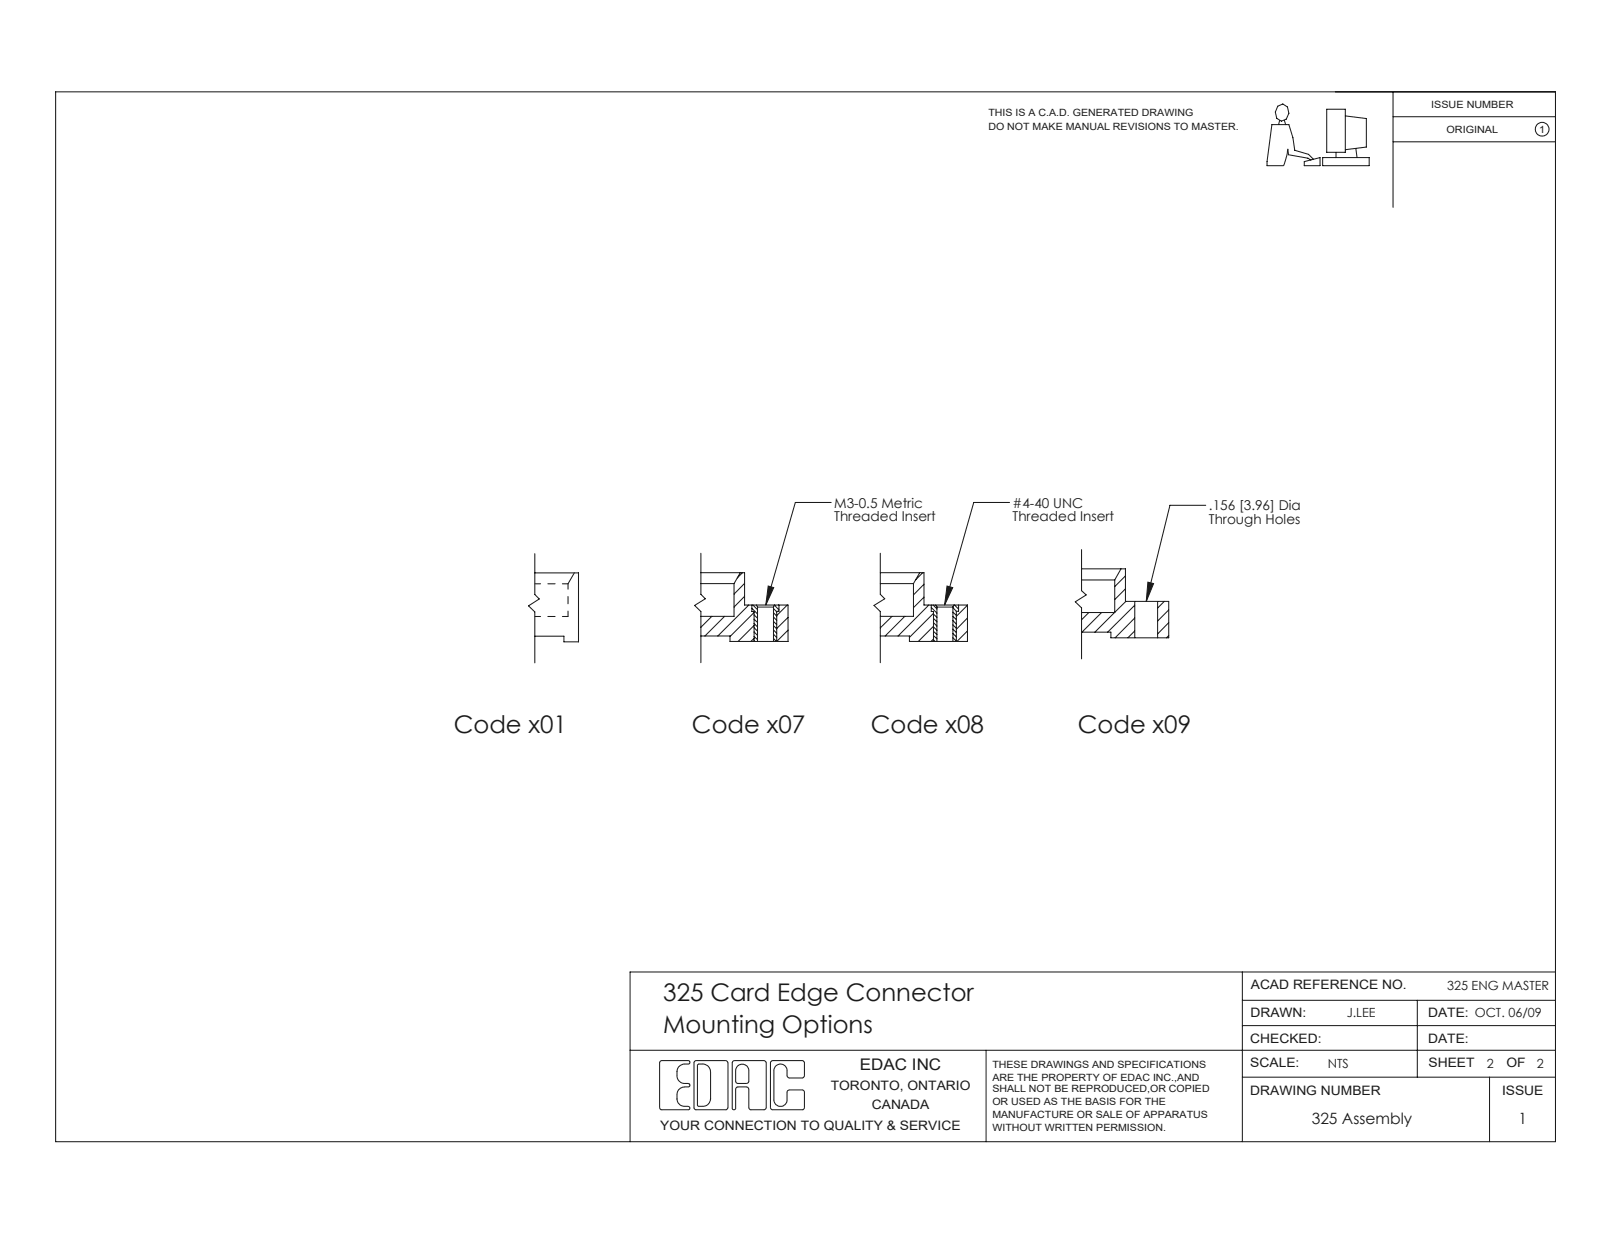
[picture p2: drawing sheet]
<svg xmlns="http://www.w3.org/2000/svg" width="279mm" height="216mm" viewBox="0 0 279 216" stroke-linecap="round" stroke-linejoin="round" font-family="sans-serif">
<g fill="none" stroke="#191924" stroke-width=".18">
<path d="M9.7 16h261.6v183.1h-261.6zM222.8 18.5l.9-.4 .8 .6 .3 1.1-.5 1-.8 .3-.8-.5-.3-1.1zM231.4 19h3.2v7.6h-3.2zM243 16v20.2M223.2 21.1l-.2 .6M224 21l.2 .7M227.5 28.2l2.7-.7v1.4h-2.7zM229.1 27.8l-.9-.9-2.4-.7-.3-2.2-.7-2.3h-3l-.8 7.2h2.9l.5-1.8 .2-1.1 .1 1 3.4 .6 .5 .3M230.7 27.5h8.1v1.4h-8.1zM233 26.6v.9M234.6 20.2l3.7 .5v4.9l-3.7 .5M236.5 25.9l.2 1.6"/>
<path d="M243 20.4h28.3M243 24.7h28.3M93.3 99.9h7.6v12h-2.5v-1h-5.1M93.3 96.6v7.1l.8 .8-1.9 1.2 1.1 1v8.9M122.2 99.9h7.7v5.6h7.5v6.4h-10.1v-1h-5.1M122.2 96.5v7.1l.8 .8-1.9 1.2 1.1 1v9M129.1 99.9l-1.1 1.9M129.5 99.9l-.9 .9M145 87.6h-6.3l-5.1 17.9M153.5 99.9h7.6v5.6h7.6v6.4h-10.1v-1h-5.1M153.5 96.5v7.1l.8 .8-1.9 1.2 1.1 1v9M160.4 99.9l-1.1 1.9"/>
<path d="M160.9 99.9l-1.2 1.2M176.1 87.6h-6.3l-5.1 17.9M188.6 99.2h7.7v5.7h7.5v6.3h-10.1v-1h-5.1M188.6 95.8v7.2l.8 .8-1.9 1.2 1.1 1v8.9M195.5 99.2l-1.1 1.9M210.3 88.1h-6.3l-4.1 16.8M122.2 101.8h5.8M124.1 107.5l-1.9 1.9M126.4 107.5l-3.5 3.4M128 101.8v5.7h-5.8M129.9 101.7l-1.9 1.9M129.9 104l-1.9 1.9"/>
<path d="M130.6 105.5l-5.4 5.4M131.1 105.5v1.1h.4v5.3M131.1 106.1l1 1M131.3 105.5l.8 .8M131.5 106.8l-4.2 4.2M131.5 109.1l-2.8 2.8M131.5 111.3l-.5 .6M131.5 111.7l.2 .2M131.5 111l.6 .5M131.5 110.2l.6 .6M131.5 109.5l.6 .6M131.5 108.7l.6 .6"/>
<path d="M131.5 108l.6 .5M131.5 107.2l.6 .6M131.9 105.5l.2 .4M132.1 105.9v6M132.1 105.9h2.8M134 102.2l.9 .3-1.3 3zM134.9 105.9v6M134.9 109.1l.6 .6M134.9 111.3l.5 .6M134.9 110.6l.6 .6M134.9 109.9l.6 .6M134.9 108.4l.6 .5"/>
<path d="M134.9 107.6l.6 .6M134.9 106.9l.6 .6M134.9 106.1l.6 .6M135.1 105.5l-.2 .4M135.1 105.6l.8 .8M135.8 105.5l.1 .1M135.9 105.5v1.1h-.4v5.3l1.9-2M137.3 105.5l-1.8 1.9M137.4 107.7l-1.9 1.9M153.5 101.8h5.8M155.6 107.5l-2.1 2M157.8 107.5l-3.4 3.4"/>
<path d="M159.3 101.8v5.7h-5.8M161.1 101.9l-1.8 1.9M161.1 104.1l-1.8 1.9M162 105.5l-5.4 5.4M162.4 105.5v1.1h.4v5.3M162.4 105.9l1 1M162.7 105.5l.7 .7M162.8 111.4l-.4 .5M162.8 107l-4.2 4.2M162.8 109.2l-2.6 2.7M162.8 111.6l.3 .3M162.8 110.8l.6 .6"/>
<path d="M162.8 110.1l.6 .6M162.8 109.3l.6 .6M162.8 108.6l.6 .6M162.8 107.8l.6 .6M162.8 107.1l.6 .6M163.2 105.5l.2 .4M163.4 105.9h2.8M163.4 105.9v6M165.2 102.2l1 .3-1.5 3zM166.2 105.9v6M166.2 109.7l.6 .6M166.2 109l.6 .6"/>
<path d="M166.2 111.2l.6 .6M166.2 110.5l.6 .6M166.2 108.2l.6 .6M166.2 107.5l.6 .6M166.2 106.8l.6 .5M166.2 106l.6 .6M166.4 105.5l-.2 .4M166.5 105.5l.7 .7M166.8 106.6v5.3M167.2 105.5v1.1h-.4M168.7 105.6l-1.9 1.9M168.7 107.8l-1.9 1.9"/>
<path d="M168.7 110l-1.8 1.9M188.6 101.1h5.8M189.9 106.8l-1.3 1.3M192.1 106.8l-3.4 3.4M194.4 106.8l-3.4 3.4M194.4 101.1v5.7h-5.8M196.3 100.4l-1.9 1.9M196.3 102.7l-1.9 1.9M196.4 104.9l-2 1.9M197.9 104.9v6.3M197.9 110l-1.2 1.2M197.9 105.6l-4.7 4.6"/>
<path d="M197.9 107.8l-3.4 3.4M200.2 101.5l1 .3-1.3 3.1zM201.9 104.9v6.3M203.1 104.9l-1.2 1.1M203.8 106.4l-1.9 1.9M203.8 108.6l-1.9 2M203.8 110.8l-.4 .4M216.7 178.9h54.6M216.7 174.4h54.6M216.7 169.5v29.6M247.2 174.4v13.5M271.3 169.5h-161.4v29.6"/>
<path d="M109.9 183.2h161.4M118.1 186.8v.8a1.32 1.32 0 0 0 1.4 1.3h.5a.3 .3 0 0 1 .3 .3 .3 .3 0 0 1-.3 .3h-.5a1.38 1.38 0 0 0-1.4 1.4v.8M118.1 186.9a1.32 1.32 0 0 1 1.4-1.3h.5a.3 .3 0 0 0 .3-.3 .3 .3 0 0 0-.3-.3h-4.6l-.3 .1-.1 8a.37 .37 0 0 0 .5 .4h4.5a.3 .3 0 0 0 .3-.3 .3 .3 0 0 0-.3-.3h-.5a1.32 1.32 0 0 1-1.4-1.3M121.2 185h5.4l.3 .1 .1 .3v7.7a.42 .42 0 0 1-.5 .4h-5a.37 .37 0 0 1-.5-.4v-7.9zM123.9 191.6a1.38 1.38 0 0 1-1.3 1.3h-.8l-.2-.2v-7l.2-.1h.8a1.38 1.38 0 0 1 1.3 1.3v4.8M127.8 185.1l.3-.1h5.2l.3 .3v8.1l-.2 .1h-2.6l-.1-.1-.1-3.5-.2-.3-.2-.1h-1.5l-.3 .2-.1 .2v3.4a.3 .3 0 0 1-.3 .2 .3 .3 0 0 1-.3-.2zM128.7 185.9a1.18 1.18 0 0 1 1.2-.2 1.18 1.18 0 0 1 .7 1l-.1 2.1-.3 .1h-1.5a.37 .37 0 0 1-.4-.4v-1.9zM134.4 185.1l.4-.1h5.1l.3 .1 .1 2.5-.2 .3-2.5 .1-.3-.4v-.9a1.15 1.15 0 0 0-1.2-1.1 1.15 1.15 0 0 0-1.1 1.1v5.1a1.15 1.15 0 0 0 1.1 1.1 1.15 1.15 0 0 0 1.2-1.1v-1.4l.1-.2 .2-.1h2.5l.2 .3v2.8l-.2 .3h-5.4l-.3-.1zM172 183.2v15.9M216.7 187.9h54.6M259.8 187.9v11.2"/>
<circle cx="269" cy="22.5" r="1.19"/>
</g>
<path d="M100.2 99.9l-1.1 1.9" fill="none" stroke="#191924" stroke-width=".18" stroke-dasharray="15.2 1.3 1.3 1.3"/>
<path d="M99.1 101.8v5.7M99.1 107.5h-5.8M99.1 101.8h-5.8" fill="none" stroke="#191924" stroke-width=".18" stroke-dasharray="15.2 1.3 1.3 1.3" stroke-dashoffset="14.3"/>
<path d="M200.2 101.5l1 .3-1.3 3.1zM134 102.2l.9 .3-1.3 3zM165.2 102.2l1 .3-1.5 3z" fill="#191924"/>
<g font-size="4.2" fill="#191924">
<text x="79.1" y="127.9">Code x01</text>
<text x="120.7" y="127.9">Code x07</text>
<text x="151.9" y="127.9">Code x08</text>
<text x="188" y="127.9">Code x09</text>
<text x="115.7" y="174.7">325 Card Edge Connector</text>
<text x="115.7" y="180.2">Mounting Options</text>
</g>
<text font-size="2.8" fill="#191924" x="150" y="186.5">EDAC INC</text>
<g font-size="2.7" fill="#191924">
<text x="228.8" y="196">325 Assembly</text>
<text x="264.8" y="196">1</text>
</g>
<g font-size="2.4" fill="#191924">
<text x="145.5" y="88.5">M3-0.5 Metric</text>
<text x="176.6" y="88.5">#4-40 UNC</text>
<text x="210.8" y="89">.156 [3.96] Dia</text>
<text x="145.5" y="90.8">Threaded Insert</text>
<text x="176.6" y="90.8">Threaded Insert</text>
<text x="210.8" y="91.3">Through Holes</text>
</g>
<g font-size="2.3" fill="#191924">
<text x="218.1" y="172.5">ACAD REFERENCE NO.</text>
<text x="218.1" y="177.4">DRAWN:</text>
<text x="249.1" y="177.4">DATE: OCT. 06/09</text>
<text x="218.1" y="181.9">CHECKED:</text>
<text x="249.1" y="181.9">DATE:</text>
<text x="144.9" y="190.1">TORONTO, ONTARIO</text>
<text x="218.1" y="186.2">SCALE:</text>
<text x="218.1" y="190.9">DRAWING NUMBER</text>
<text x="249.2" y="186.2">SHEET</text>
<text x="262" y="190.9">ISSUE</text>
<text x="262.7" y="186.2">OF</text>
<text x="115.2" y="197.1">YOUR CONNECTION TO QUALITY &amp; SERVICE</text>
<text x="152.1" y="193.4">CANADA</text>
</g>
<g font-size="2.2" fill="#191924">
<text x="252.4" y="172.6">325 ENG MASTER</text>
<text x="234.9" y="177.4">J.LEE</text>
<text x="231.6" y="186.2">NTS</text>
<text x="259.3" y="186.2">2</text>
<text x="268" y="186.2">2</text>
</g>
<g font-size="1.7" fill="#191924">
<text x="172.4" y="20.3">THIS IS A C.A.D. GENERATED DRAWING</text>
<text x="172.4" y="22.7">DO NOT MAKE MANUAL REVISIONS TO MASTER.</text>
<text x="249.6" y="18.8">ISSUE NUMBER</text>
<text x="252.3" y="23.1">ORIGINAL</text>
<text x="268.5" y="23.1">1</text>
<text x="173.1" y="186.3">THESE DRAWINGS AND SPECIFICATIONS</text>
<text x="173.1" y="188.5">ARE THE PROPERTY OF EDAC INC.,AND</text>
<text x="173.1" y="190.5">SHALL NOT BE REPRODUCED,OR COPIED</text>
<text x="173.1" y="192.7">OR USED AS THE BASIS FOR THE</text>
<text x="173.1" y="194.9">MANUFACTURE OR SALE OF APPARATUS</text>
<text x="173.1" y="197.3">WITHOUT WRITTEN PERMISSION.</text>
</g>
</svg>
